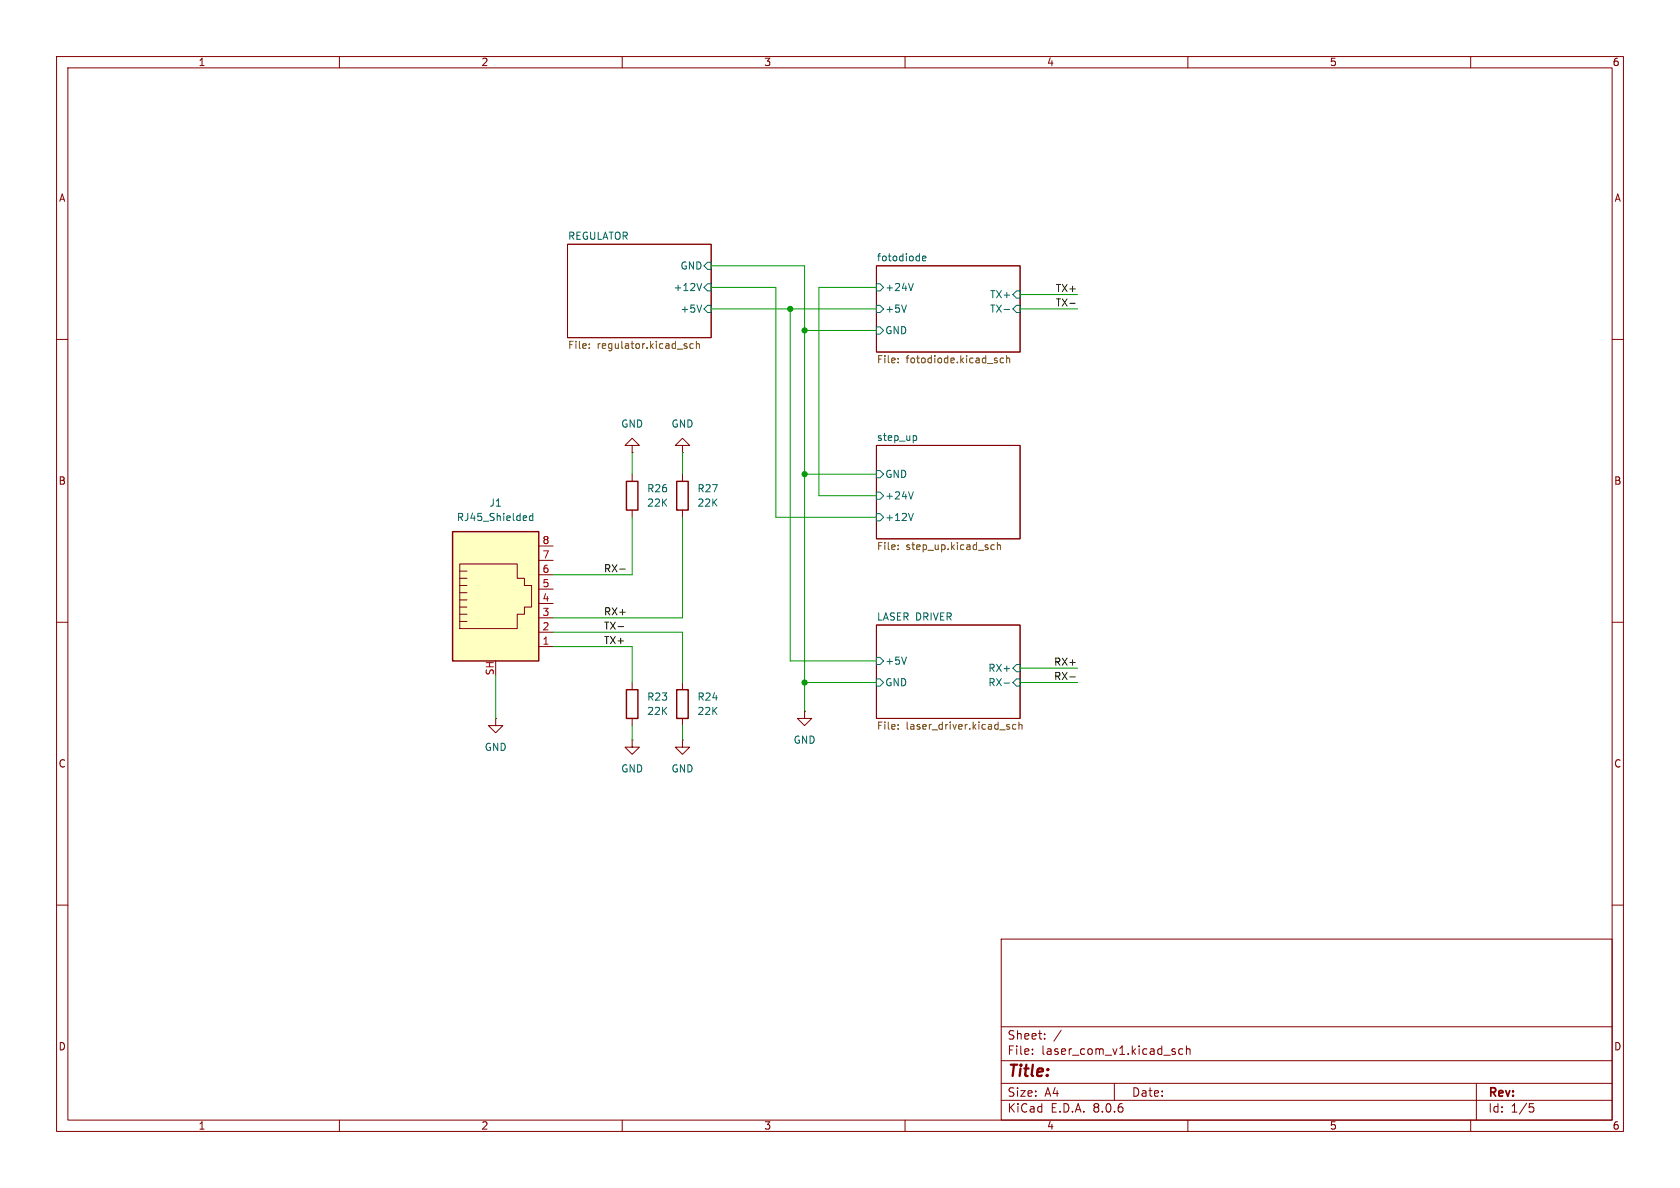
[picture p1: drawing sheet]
<svg xmlns="http://www.w3.org/2000/svg" width="297mm" height="210mm" viewBox="0 0 297 210" stroke-linecap="round" stroke-linejoin="round" font-family="sans-serif">
<g fill="none" stroke="#840000" stroke-width=".18">
<path d="M10 10h277v190h-277zM12 12h273v186h-273zM60 10v2M110 10v2M160 10v2M210 10v2M260 10v2M10 60h2M100.3 43.2h25.4v16.5h-25.4zM154.9 47h25.4v15.2h-25.4zM285 60h2M120.6 78.7h1.3l-1.3-1.2-1.2 1.2h1.2v1.3"/>
<path d="M154.9 78.7h25.4v16.6h-25.4zM120.6 80h.1M120.6 83.8v1.3M120.6 90.2v1.2M10 110h2M154.9 110.5h25.4v16.5h-25.4zM285 110h2M120.6 120.7v1.2M120.6 127v1.3M142.2 125.7v1.3h1.3l-1.3 1.3-1.2-1.3h1.2M142.2 125.7h.1M10 160h2"/>
<path d="M285 160h2M177 166h108v32h-108zM60 198v2M110 198v2M160 198v2M177 194.5h108M177 191.5h108M177 187.5h108M177 181.5h108M182.5 186.3v.1M182.5 185.5v.1M184.7 183.6v.1"/>
<path d="M184.7 182.8v.1M187.6 182.1l-1.3 2M197 191.5v3M207.4 185.9l.3 .1 .1 .2-.2 .2h-.3M207.4 185.4l.3 .1M209.1 185.5l-.4-.1-.3 .3v.4l.1 .2h.6M209.7 185.5l.3-.1 .3 .1 .1 .9M209.7 184.9v1.5M210 198v2M260 198v2M261 191.5v6.5M270.4 195.1h.7"/>
<path d="M270.5 195.7h.4l.3 .3-.2 .5-.5 .1"/>
</g>
<g fill="none" stroke="#006464" stroke-width=".18">
<path d="M124 53.9l-.4 1.3M124 50.1l-.4 1.3M125.1 54h.6v1.2h-.6l-.6-.6zM125.1 50.2h.6v1.2h-.6l-.6-.6zM125.1 46.4h.6v1.2h-.6l-.6-.6zM154.9 54h.7l.6 .6-.6 .6h-.7zM154.9 50.2h.7l.6 .6-.6 .6h-.7zM154.9 57.8h.7l.6 .6-.6 .7h-.7zM160.3 53.9l-.5 1.3M161.5 50.1l-.5 1.3M163.1 45.7l.6-.1-.1-.3h-.3l-.2 .1v.7h.5M177.5 54.7h1"/>
<path d="M179.7 51.4h.6v1.3h-.6l-.6-.6zM179.7 54h.6v1.2h-.6l-.6-.6zM161.6 77l.3 .1 .2 .2-.1 .4-.4 .2M154.9 83.2h.7l.6 .6-.6 .7h-.7zM154.9 87h.7l.6 .6-.6 .7h-.7zM154.9 90.8h.7l.6 .6-.6 .7h-.7zM161.5 86.9l-.5 1.3M161.5 90.7l-.5 1.3M154.9 116.2h.7l.6 .6-.6 .7h-.7zM160.3 116.1l-.5 1.3M179.7 117.5h.6v1.2h-.6l-.6-.6zM154.9 120h.7l.6 .7-.6 .6h-.7z"/>
<path d="M177.5 120.7h1M179.7 120h.6v1.3h-.6l-.6-.6z"/>
</g>
<g fill="none" stroke="#725600" stroke-width=".18">
<path d="M104.2 61.5v.1M104.2 60.8v.1M121.3 61.2l.2 .2-.2 .2M121.3 60.8h.1M122.6 60.8h-.4l-.2 .2 .1 .5h.5M123.1 60.9l.2-.1h.3l.1 .8M123.1 60.3v1.3M158.8 63.4v.1M158.8 64v.1M176.3 63.8v.3M177.4 63.4l-.3-.1-.3 .2 .1 .6h.5M178 63.4l.1-.1 .3 .1 .1 .7"/>
<path d="M178 62.9v1.2M158.8 96.4v.1M158.8 97v.2M175.3 97.1h.5M175.3 96.4h.5M176.3 96.4l.2-.1 .3 .1 .1 .8M176.3 95.9v1.3M158.8 128.8v.1M158.8 128.1v.1M178.1 128.5h.3l.1 .2-.2 .2h-.2M178.1 128.1h.3M179.6 128.1h-.4l-.2 .2 .1 .5h.5"/>
<path d="M180.1 128.2l.2-.1h.3l.1 .8M180.1 127.6v1.3"/>
</g>
<path d="M119.6 85.1h2.1v5.1h-2.1zM119.6 121.9h2.1v5.1h-2.1z" fill="none" stroke="#840000" stroke-width=".25"/>
<path d="M80 94h15.2v22.8h-15.2z" fill="#ffffc2"/>
<g fill="none" stroke="#840000" stroke-width=".18">
<path d="M111.8 78.7h1.2l-1.2-1.2-1.3 1.2h1.3v1.3M81.3 99.7h10.1v2.5h1.3v1.3h1.3v3.8h-1.3v1.3h-1.3v2.5h-10.1zM95.2 99.1h2.6M95.2 96.5h2.6M111.8 80h.1M111.8 83.8v1.3M111.8 90.2v1.2M81.3 109.9h1.2M81.3 108.6h1.2M81.3 107.3h1.2M81.3 106h1.2M81.3 104.8h1.2"/>
<path d="M81.3 103.5h1.2M81.3 102.2h1.2M81.3 101h1.2M95.2 114.3h2.6M95.2 111.8h2.6M95.2 109.2h2.6M95.2 106.7h2.6M95.2 104.1h2.6M95.2 101.6h2.6M87.6 127v1.3h1.3l-1.3 1.2-1.2-1.2h1.2M87.6 127h.1M111.8 130.8v1.3h1.2l-1.2 1.3-1.3-1.3h1.3"/>
<path d="M111.8 130.8h.1M111.8 120.7v1.2M111.8 127v1.3M120.6 130.8v1.3h1.3l-1.3 1.3-1.2-1.3h1.2M120.6 130.8h.1"/>
</g>
<path d="M80 94h15.2v22.8h-15.2zM110.7 85.1h2.1v5.1h-2.1zM110.7 121.9h2.1v5.1h-2.1z" fill="none" stroke="#840000" stroke-width=".25"/>
<path d="M94.2 90.7v1.3M94.2 91.2h-.4l-.2 .2 .1 .6h.5" fill="none" stroke="#006464" stroke-width=".18"/>
<path d="M189.1 53.6h1M109.3 110.8h.9M109.6 100.6h.9M189.1 119.7h1" fill="none" stroke="#0f0f0f" stroke-width=".18"/>
<g fill="none" stroke="#009600" stroke-width=".18">
<path d="M125.7 47h16.5v78.7M125.7 54.6h29.2M125.7 50.8h11.5v40.6h17.7M139.7 54.6v62.2h15.2M142.2 58.4h12.7M154.9 50.8h-10.1v36.8h10.1M180.3 52.1h10.2M180.3 54.6h10.2M111.8 80v3.8M111.8 91.4v10.2h-14M120.6 80v3.8M120.6 91.4v17.8h-22.8"/>
<path d="M142.2 83.8h12.7M87.6 119.4v7.6M97.8 114.3h14v6.4M97.8 111.8h22.8v8.9M180.3 118.1h10.2M111.8 128.3v2.5M120.6 128.3v2.5M142.2 120.7h12.7M180.3 120.7h10.2"/>
</g>
<g fill="#009600" stroke="#009600" stroke-width=".18">
<circle cx="142.2" cy="120.7" r=".46"/>
<circle cx="142.2" cy="83.8" r=".46"/>
<circle cx="142.2" cy="58.4" r=".46"/>
<circle cx="139.7" cy="54.6" r=".46"/>
</g>
<text font-size="2.8" fill="#840000" x="178" y="190.9">Title:</text>
<g font-size="2.1" fill="#840000">
<text x="178" y="184">Sheet:</text>
<text x="178" y="186.7">File:</text>
<text x="184.1" y="186.7">laser_com_v1.kicad_sch</text>
<text x="178" y="196.9">KiCad</text>
<text x="178" y="194.1">Size:</text>
<text x="184.7" y="194.1">A4</text>
<text x="185.7" y="196.9">E.D.A.</text>
<text x="193.3" y="196.9">8.0.6</text>
<text x="200" y="194.1">Date:</text>
<text x="263" y="194.3">Rev:</text>
<text x="263" y="196.9">Id:</text>
<text x="267.1" y="196.9">1/5</text>
</g>
<g font-size="1.8" fill="#840000">
<text x="35" y="11.9">1</text>
<text x="85" y="11.9">2</text>
<text x="135" y="11.9">3</text>
<text x="185" y="11.9">4</text>
<text x="235" y="11.9">5</text>
<text x="285" y="11.9">6</text>
<text x="10.3" y="35.9">A</text>
<text x="285.3" y="35.9">A</text>
<text x="10.3" y="85.9">B</text>
<text x="285.3" y="85.9">B</text>
<text x="10.3" y="135.9">C</text>
<text x="285.3" y="135.9">C</text>
<text x="10.3" y="185.9">D</text>
<text x="285.3" y="185.9">D</text>
<text x="35" y="199.9">1</text>
<text x="85" y="199.9">2</text>
<text x="135" y="199.9">3</text>
<text x="185" y="199.9">4</text>
<text x="235" y="199.9">5</text>
<text x="285" y="199.9">6</text>
</g>
<g font-size="1.8" fill="#006464">
<text x="100.3" y="42.5">REGULATOR</text>
<text x="120.2" y="47.9">GND</text>
<text x="154.9" y="46.3">fotodiode</text>
<text x="119" y="51.7">+12V</text>
<text x="156.4" y="51.7">+24V</text>
<text x="174.9" y="52.9">TX+</text>
<text x="120.2" y="55.5">+5V</text>
<text x="156.4" y="55.5">+5V</text>
<text x="156.4" y="59.3">GND</text>
<text x="174.9" y="55.5">TX-</text>
<text x="109.7" y="75.8">GND</text>
<text x="118.6" y="75.8">GND</text>
<text x="154.9" y="78">step_up</text>
<text x="86.4" y="89.8">J1</text>
<text x="114.3" y="87.2">R26</text>
<text x="114.3" y="89.8">22K</text>
<text x="123.2" y="87.2">R27</text>
<text x="123.2" y="89.8">22K</text>
<text x="156.4" y="84.7">GND</text>
<text x="156.4" y="88.5">+24V</text>
<text x="80.7" y="92.3">RJ45_Shielded</text>
<text x="156.4" y="92.3">+12V</text>
<text x="154.9" y="109.8">LASER DRIVER</text>
<text x="156.4" y="117.7">+5V</text>
<text x="174.6" y="119">RX+</text>
<text x="114.3" y="124.1">R23</text>
<text x="123.2" y="124.1">R24</text>
<text x="156.4" y="121.5">GND</text>
<text x="174.6" y="121.5">RX-</text>
<text x="114.3" y="126.6">22K</text>
<text x="123.2" y="126.6">22K</text>
<text x="140.2" y="131.7">GND</text>
<text x="85.6" y="132.9">GND</text>
<text x="109.7" y="136.8">GND</text>
<text x="118.6" y="136.8">GND</text>
</g>
<g font-size="1.8" fill="#0f0f0f">
<text x="186.5" y="51.7">TX+</text>
<text x="186.5" y="54.3">TX-</text>
<text x="106.7" y="101.3">RX-</text>
<text x="106.7" y="114">TX+</text>
<text x="106.7" y="108.9">RX+</text>
<text x="106.7" y="111.4">TX-</text>
<text x="186.2" y="117.8">RX+</text>
<text x="186.2" y="120.3">RX-</text>
</g>
<g font-size="1.8" fill="#725600">
<text x="100.3" y="62">File:</text>
<text x="105.6" y="62">regulator.kicad_sch</text>
<text x="154.9" y="64.5">File:</text>
<text x="160.2" y="64.5">fotodiode.kicad_sch</text>
<text x="154.9" y="97.6">File:</text>
<text x="160.2" y="97.6">step_up.kicad_sch</text>
<text x="154.9" y="129.3">File:</text>
<text x="160.2" y="129.3">laser_driver.kicad_sch</text>
</g>
<g font-size="1.8" fill="#a90000">
<text x="95.8" y="101.3">6</text>
<text x="95.8" y="98.8">7</text>
<text x="95.8" y="96.3">8</text>
<text x="95.8" y="106.4">4</text>
<text x="95.8" y="103.9">5</text>
<text x="95.8" y="111.5">2</text>
<text x="95.8" y="109">3</text>
<text x="87.4" y="119.5" transform="rotate(-90 87.4 119.5)">SH</text>
<text x="95.8" y="114">1</text>
</g>
</svg>
